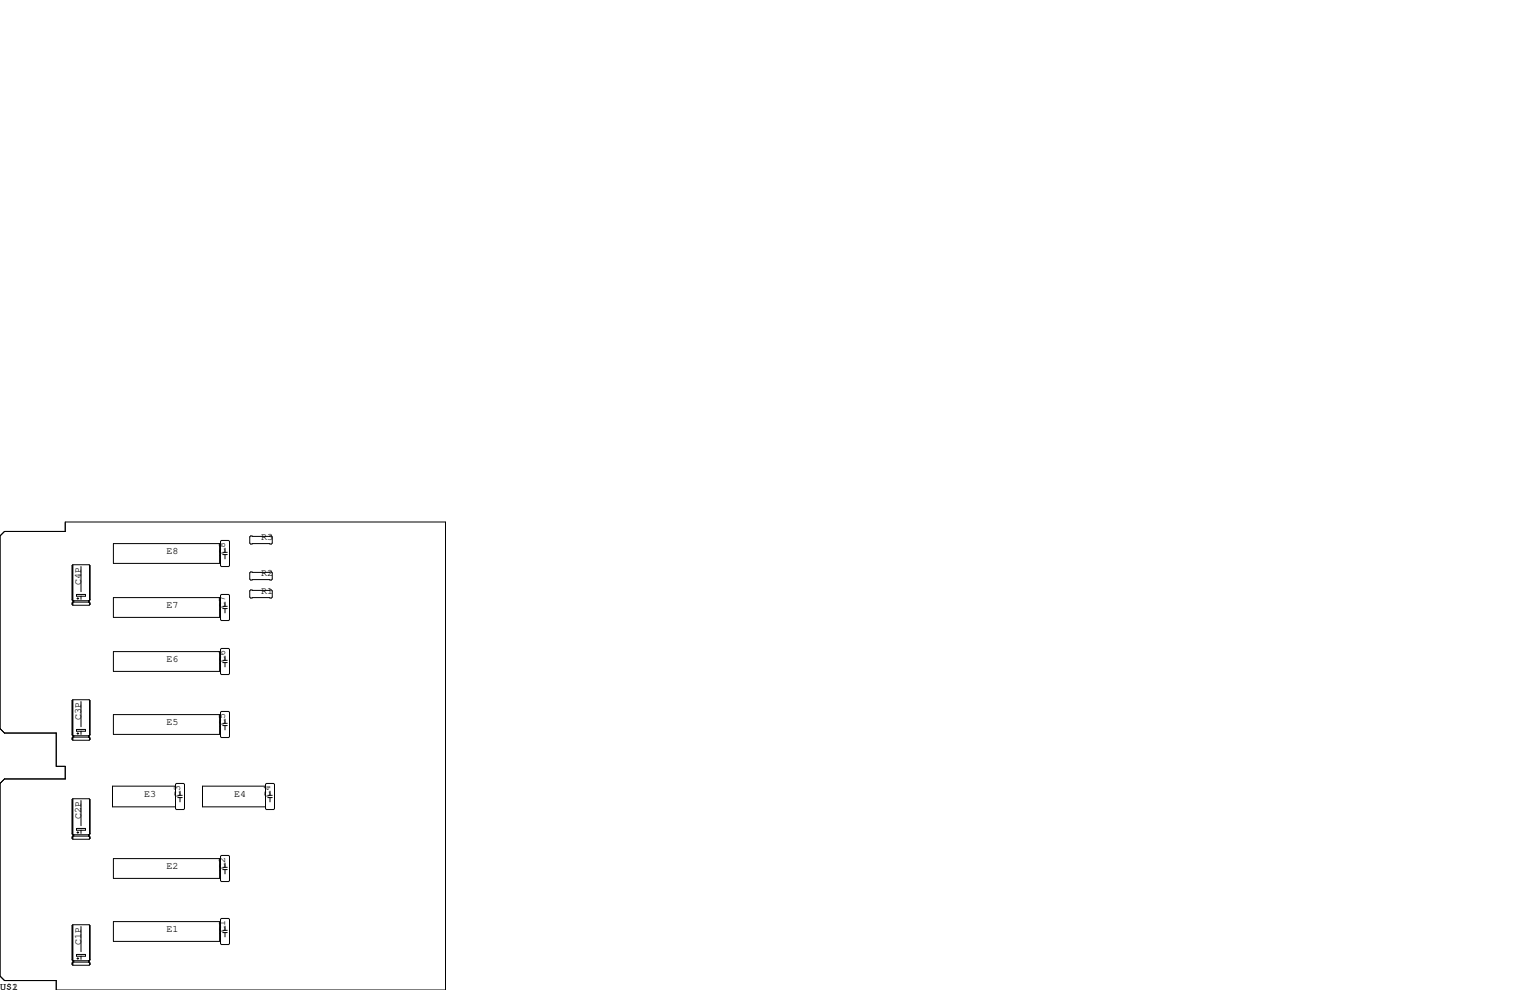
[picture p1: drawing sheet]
<svg xmlns="http://www.w3.org/2000/svg" width="432mm" height="279mm" viewBox="0 0 432 279" stroke-linecap="round" stroke-linejoin="round" font-family="sans-serif">
<g fill="none" stroke="#000" stroke-width=".28">
<path d="M0 151.3l1.3-1.3h17.1v-2.7h107.3v132.1h-109.8v-2.7h-14.6l-1.3-1.2v-54.4l1.3-1.3h17.1v-3.5h-2.5v-9.4h-14.6l-1.3-1.3zM20.4 159.6v9.7M20.6 159.4l-.3 .2v9.7l.3 .2h4.5M20.6 159.4v11.4M20.6 159.4h4.5l.3 .2v9.7M22.9 159.9v7.1M25.3 159.5v9.9M25.3 159.6l.1 9.7M32 153.4h30v5.6h-30zM62.2 152.8l.3-.3h2l.3 .3v6.8l-.3 .3h-2l-.3-.3zM62.9 156.5h1.2M62.9 155.9h1.2"/>
<path d="M63.5 154.7v1.2M63.5 156.5v1.2M70.7 151.3h5.9l.2 .2v1.8l-.2 .2h-5.9l-.2-.2v-1.8zM20.4 170.2v.4M20.7 169.7v.1M20.8 169.5v.4M21.6 167.8h2.5v.5h-2.5zM21.7 168.9h.5M22 168.7v.5M22.9 168.3v.9M25 169.5v.4M25.1 169.5v.4"/>
<path d="M25.1 169.9h-4.5l-.3 .3v.4l.3 .2M25.1 169.9l.3 .3v.4M25.3 170.1v.6M25.3 170.2l.1 .4M25.4 170.6l-.3 .2h-4.5M25.4 169.3l-.3 .2M32 168.7h30v5.5h-30zM62.5 167.8h2l.3 .2v6.9l-.3 .2h-2l-.3-.2v-6.9zM62.9 171.8h1.2M62.9 171.1h1.2M63.5 169.9v1.2M63.5 171.8v1.2"/>
<path d="M70.5 166.8l.2-.3h5.9l.2 .3v1.7l-.2 .3h-5.9l-.2-.3zM70.7 161.4h5.9l.2 .3v1.7l-.2 .3h-5.9l-.2-.3v-1.7zM20.4 197.7v9.7M20.6 197.5l-.3 .2v9.7l.3 .2h4.5M20.6 197.5v11.4M20.6 197.5h4.5l.3 .2v9.7M22.9 198v7.1M25.3 197.6v9.9M25.3 197.7l.1 9.7M32 183.9h30v5.6h-30zM62.5 183h2l.3 .3v6.8l-.3 .3h-2l-.3-.3v-6.8zM62.9 187h1.2"/>
<path d="M62.9 186.4h1.2M63.5 185.2v1.2M63.5 187v1.2M20.4 208.3v.4M20.7 207.8v.1M20.8 207.6v.4M21.6 205.9h2.5v.5h-2.5zM21.7 207h.5M22 206.8v.5M22.9 206.4v.9M25 207.6v.4M25.1 207.6v.4"/>
<path d="M25.1 208h-4.5l-.3 .3v.4l.3 .2M25.1 208l.3 .3v.4M25.3 208.2v.6M25.3 208.3l.1 .4M25.4 208.7l-.3 .2h-4.5M25.4 207.4l-.3 .2M32 201.7h30v5.6h-30zM62.2 201l.3-.2h2l.3 .2v6.9l-.3 .3h-2l-.3-.3zM62.9 204.8h1.2M62.9 204.1h1.2M63.5 202.9v1.2M63.5 204.8v1.2"/>
<path d="M20.4 225.7v9.6M20.4 236.2v.4M20.6 225.4l-.3 .3v9.6l.3 .3h4.5M20.6 225.4v11.5M20.6 225.4h4.5l.3 .3v9.6M20.7 235.7v.1M20.8 235.6v.4M21.6 233.8h2.5v.5h-2.5zM21.7 234.9h.5M22 234.7v.5M22.9 225.9v7.1M22.9 234.3v.9"/>
<path d="M25 235.6v.4M25.1 235.6v.4M25.1 236h-4.5l-.3 .2v.4l.3 .3M25.1 236l.3 .2v.4M25.3 225.6v9.9M25.3 236.1v.6M25.3 225.7l.1 9.6M25.3 236.2l.1 .4M25.4 236.6l-.3 .3h-4.5M25.4 235.3l-.3 .3M49.5 221.9h-17.7v5.8h17.7M49.8 221.1h2l.3 .3v6.8l-.3 .3h-2l-.3-.3v-6.8z"/>
<path d="M50.2 225.1h1.2M50.2 224.5h1.2M50.8 223.3v1.2M50.8 225.1v1.2M74.9 221.9h-17.7v5.8h17.7M75.2 221.1h2l.3 .3v6.8l-.3 .3h-2l-.3-.3v-6.8zM75.6 225.1h1.2M75.6 224.5h1.2M76.2 223.3v1.2M76.2 225.1v1.2M32 242.3h30v5.6h-30zM62.2 259.5l.3-.3h2l.3 .3v6.8l-.3 .3h-2l-.3-.3z"/>
<path d="M62.5 241.4h2l.3 .3v6.8l-.3 .3h-2l-.3-.3v-6.8zM62.9 245.4h1.2M62.9 244.8h1.2M63.5 243.6v1.2M63.5 245.4v1.2M20.4 261.2v9.7M20.4 271.8v.4M20.6 261l-.3 .2v9.7l.3 .2h4.5M20.6 261v11.4M20.6 261l4.7 .1M20.7 271.3v.1M20.8 271.1v.4"/>
<path d="M21.6 269.4h2.5v.5h-2.5zM21.7 270.5h.5M22 270.3v.5M22.9 261.5v7.1M22.9 269.9v.9M25 271.1v.4M25.1 271.1v.4M25.1 271.5h-4.5l-.3 .3v.4l.3 .2M25.1 271.5l.3 .3v.4M25.3 261.1l.1 9.8M25.3 261.1v9.9M25.3 271.7v.6"/>
<path d="M25.3 261.2l.1 9.7M25.3 271.8l.1 .4M25.4 272.2l-.3 .2h-4.5M25.4 270.9l-.3 .2M32 260.1h30v5.6h-30zM62.9 263.2h1.2M62.9 262.6h1.2M63.5 261.4v1.2M63.5 263.2v1.2"/>
</g>
<g font-size="2.8">
<text x="73.7" y="152.4">R3</text>
<text x="47" y="156.2">E8</text>
<text x="63.5" y="156.2" transform="rotate(-90 63.5 156.2)">C8</text>
<text x="22.9" y="165.1" transform="rotate(-90 22.9 165.1)">C4P</text>
<text x="73.7" y="167.6">R1</text>
<text x="73.7" y="162.6">R2</text>
<text x="47" y="171.4">E7</text>
<text x="63.5" y="171.4" transform="rotate(-90 63.5 171.4)">C7</text>
<text x="47" y="186.7">E6</text>
<text x="63.5" y="186.7" transform="rotate(-90 63.5 186.7)">C6</text>
<text x="22.9" y="203.2" transform="rotate(-90 22.9 203.2)">C3P</text>
<text x="47" y="204.5">E5</text>
<text x="63.5" y="204.5" transform="rotate(-90 63.5 204.5)">C5</text>
<text x="40.6" y="224.8">E3</text>
<text x="50.8" y="224.8" transform="rotate(-90 50.8 224.8)">C3</text>
<text x="66" y="224.8">E4</text>
<text x="76.2" y="224.8" transform="rotate(-90 76.2 224.8)">C4</text>
<text x="22.9" y="231.1" transform="rotate(-90 22.9 231.1)">C2P</text>
<text x="47" y="245.1">E2</text>
<text x="63.5" y="245.1" transform="rotate(-90 63.5 245.1)">C2</text>
<text x="47" y="262.9">E1</text>
<text x="63.5" y="262.9" transform="rotate(-90 63.5 262.9)">C1</text>
<text x="22.9" y="266.7" transform="rotate(-90 22.9 266.7)">C1P</text>
<text x="0" y="279.4">U$1</text>
<text x="3.4" y="279.4">2</text>
</g>
</svg>
